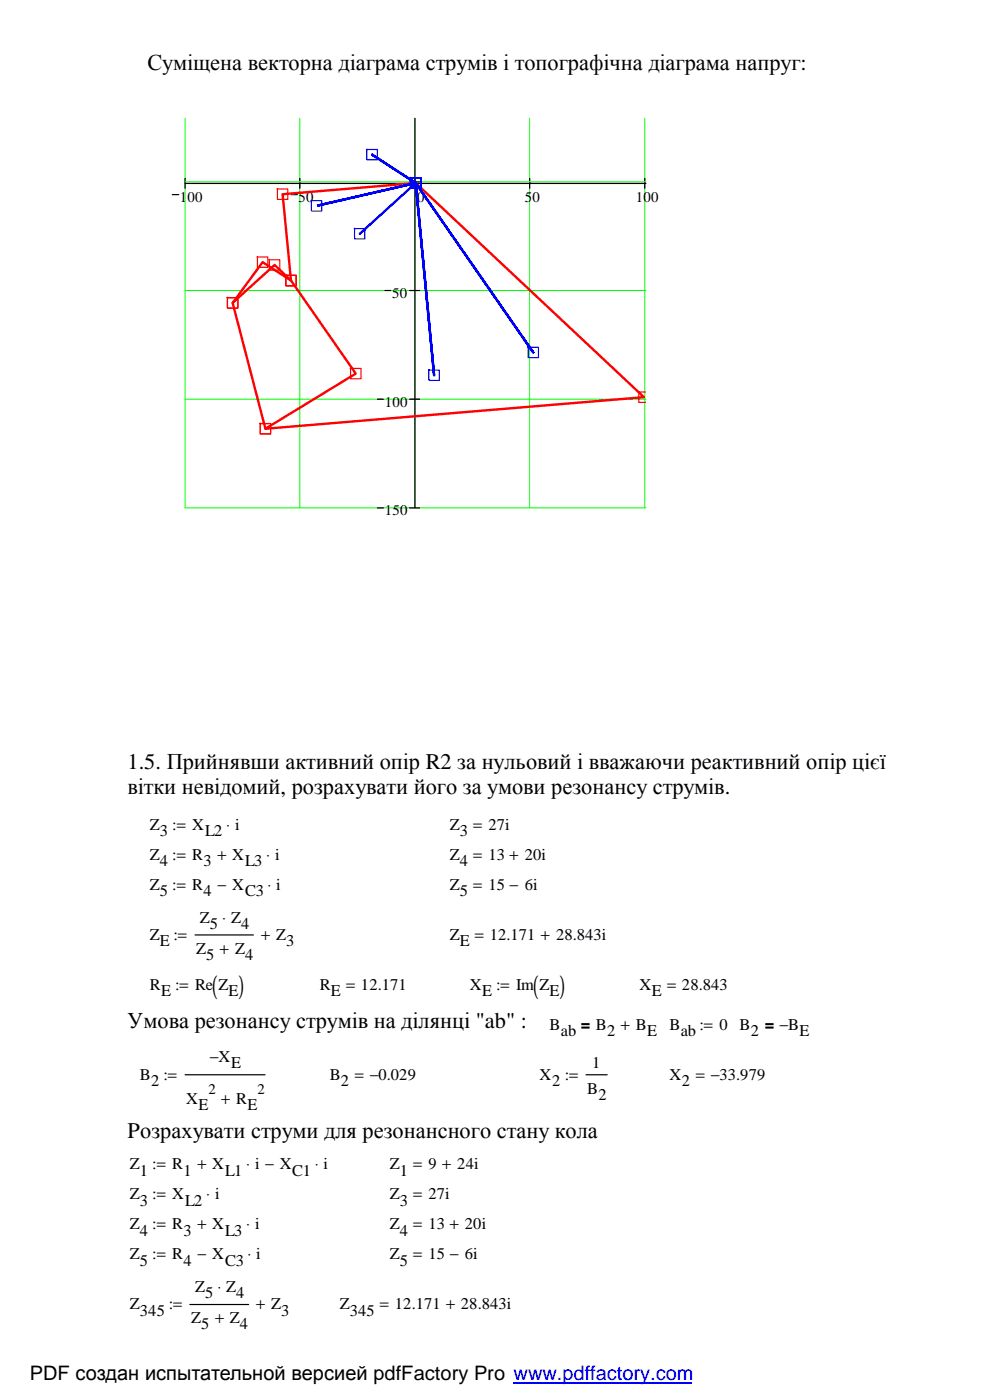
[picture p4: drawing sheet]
<svg xmlns="http://www.w3.org/2000/svg" width="210mm" height="297mm" viewBox="0 0 210 297" stroke-linecap="round" stroke-linejoin="round" font-family="sans-serif">
<path d="M39.2 227.8h16.9" fill="none" stroke="#000" stroke-width=".25"/>
<g fill="#fff">
<path d="M69.1 225.1h21.2v6.4h-21.2z"/>
<path d="M113.5 222.7h15.6v11.7h-15.6z"/>
</g>
<path d="M124.1 227.8h4.5" fill="none" stroke="#000" stroke-width=".25"/>
<g fill="#fff">
<path d="M141.1 225.1h23.2v6.4h-23.2z"/>
<path d="M26.8 244.2h42.8v6.3h-42.8z"/>
<path d="M81.8 244.2h21.7v6.3h-21.7z"/>
<path d="M26.8 250.5h19.8v6.4h-19.8z"/>
<path d="M81.8 250.5h15.6v6.4h-15.6z"/>
<path d="M26.8 256.9h28.2v6.3h-28.2z"/>
<path d="M81.8 256.9h23.3v6.3h-23.3z"/>
<path d="M26.8 263.2h28.5v6.4h-28.5z"/>
<path d="M81.8 263.2h21.4v6.4h-21.4z"/>
<path d="M26.8 270.1h34.6v13h-34.6z"/>
</g>
<path d="M40.2 276.5h12.5" fill="none" stroke="#000" stroke-width=".25"/>
<g fill="#fff">
<path d="M71.2 273.8h39.1v6.4h-39.1z"/>
<path d="M26.8 20.8h117.1v92.9h-117.1z"/>
</g>
<path d="M39.2 25.1v82.5h97.6M39.2 38.5h97.6M63.5 25.1v82.5M87.9 25.1v82.5M112.2 25.1v82.5M136.6 25.1v82.5M39.2 61.6h97.6M39.2 84.6h97.6" fill="none" stroke="#0f0" stroke-width=".21"/>
<g fill="none" stroke="#000" stroke-width=".25">
<path d="M39.2 37.8v2.1M39.2 38.9h97.6M63.5 37.8v2.1M86.8 38.5h2.1M87.9 25.1v82.5M112.2 37.8v2.1M136.6 37.8v2.1M36.5 41.2h1.3M61.6 41.2h1.4M81.5 61.6h1.3M86.8 61.6h2.1M79.9 84.6h1.3"/>
<path d="M86.8 84.6h2.1M79.9 107.6h1.3M86.8 107.6h2.1"/>
</g>
<path d="M58.8 40l-.1 .1h2.3v2.2h-2.2zM87 37.6l-.1 .1h2.3v2.2h-2.2zM54.4 54.5h2.3v2.2h-2.2v-2.3zM57 55h2.3v2.2h-2.2v-2.2zM60.5 58.3h2.2v2.3h-2.2zM48.2 63l-.1 .1h2.3v2.2h-2.2zM74.2 78.1h2.3v2.2h-2.2v-2.3zM55 89.8h2.3v2.2h-2.2v-2.3zM136.9 83.1h-1.7l.1-.1v2.3h1.6" fill="none" stroke="#f00" stroke-width=".25"/>
<path d="M59.9 41.2l28.2-2.4 48.3 45.4-80.2 6.7 19.2-11.7-13.8-19.7zM49.3 64.2l8.9-8.1 3.4 3.4-6-3.9-6.3 8.6 6.9 26.7" fill="none" stroke="#f00" stroke-width=".51"/>
<path d="M77.6 31.7h2.3v2.2h-2.2v-2.3zM87 37.6l-.1 .1h2.3v2.2h-2.2zM65.9 42.5h2.3v2.2h-2.2v-2.3zM75 48.4h2.3v2.2h-2.2v-2.2zM90.8 78.3v.1h2.2v2.2h-2.2zM111.8 73.6h2.2v2.2h-2.2v-2.3z" fill="none" stroke="#00f" stroke-width=".25"/>
<path d="M88.1 38.8l3.8 40.7-3.8-40.7 24.8 35.9-24.8-35.9-21 4.8 21-4.8-9.3-6 9.3 6-11.9 10.7" fill="none" stroke="#00f" stroke-width=".51"/>
<g fill="#fff">
<path d="M31 172.2h19.8v6.4h-19.8z"/>
<path d="M94.5 172.2h15.6v6.4h-15.6z"/>
<path d="M31 178.6h28.3v6.3h-28.3z"/>
<path d="M94.5 178.6h23.3v6.3h-23.3z"/>
<path d="M31 184.9h28.5v6.4h-28.5z"/>
<path d="M94.5 184.9h21.4v6.4h-21.4z"/>
<path d="M31 191.8h31.5v12.9h-31.5z"/>
</g>
<path d="M41.3 198.1h12.4" fill="none" stroke="#000" stroke-width=".25"/>
<g fill="#fff">
<path d="M94.5 195.5h36v6.4h-36z"/>
<path d="M31 206.1h20.9v6.3h-20.9z"/>
<path d="M67 206.1h21.4v6.3h-21.4z"/>
<path d="M98.7 206.1h21.2v6.3h-21.2z"/>
<path d="M134.7 206.1h21.7v6.3h-21.7z"/>
<path d="M115.7 214.6h23.5v6.3h-23.5z"/>
</g>
<path d="M108.8 293h37.8" fill="none" stroke="#00f" stroke-width=".34"/>
<g font-size="5.8">
<text x="45" y="210.6">(</text>
<text x="50.5" y="210.6">)</text>
<text x="112.9" y="210.6">(</text>
<text x="118.5" y="210.6">)</text>
</g>
<g font-size="4.7">
<text x="31.2" y="14.7">Суміщена векторна діаграма струмів і топографічна діаграма напруг:</text>
<text x="27" y="162.9">1.5. Прийнявши активний опір R2 за нульовий і вважаючи реактивний опір цієї</text>
<text x="27" y="168.2">вітки невідомий, розрахувати його за умови резонансу струмів.</text>
<text x="27" y="217.9">Умова резонансу струмів на ділянці &quot;ab&quot; :</text>
<text x="27" y="241.2">Pозрахувати струми для резонансного стану кола</text>
</g>
<text font-size="4.2" x="6.3" y="292.5">PDF создан испытательной версией pdfFactory Pro www.pdffactory.com</text>
<g font-size="3.5">
<text x="31.7" y="175.9">Z</text>
<text x="33.9" y="177.2">3</text>
<text x="36.5" y="175.9">:= X</text>
<text x="43.4" y="177.2">L2</text>
<text x="47.9" y="175.9">⋅ i</text>
<text x="95.2" y="175.9">Z</text>
<text x="97.4" y="177.2">3</text>
<text x="100.2" y="175.9">= 27i</text>
<text x="31.7" y="182.2">Z</text>
<text x="33.9" y="183.6">4</text>
<text x="36.5" y="182.2">:= R</text>
<text x="43.1" y="183.6">3</text>
<text x="46.1" y="182.2">+ X</text>
<text x="51.9" y="183.6">L3</text>
<text x="56.4" y="182.2">⋅ i</text>
<text x="95.2" y="182.2">Z</text>
<text x="97.4" y="183.6">4</text>
<text x="100.2" y="182.2">= 13 + 20i</text>
<text x="31.7" y="188.6">Z</text>
<text x="33.9" y="189.9">5</text>
<text x="36.5" y="188.6">:= R</text>
<text x="43.1" y="189.9">4</text>
<text x="46.1" y="188.6">− X</text>
<text x="51.9" y="189.9">C3</text>
<text x="56.6" y="188.6">⋅ i</text>
<text x="95.2" y="188.6">Z</text>
<text x="97.4" y="189.9">5</text>
<text x="100.2" y="188.6">= 15 − 6i</text>
<text x="42.3" y="195.5">Z</text>
<text x="44.4" y="196.8">5</text>
<text x="47.1" y="195.5">⋅ Z</text>
<text x="51.1" y="196.8">4</text>
<text x="31.7" y="199.2">Z</text>
<text x="33.9" y="200.5">E</text>
<text x="36.7" y="199.2">:=</text>
<text x="41.6" y="202.1">Z</text>
<text x="43.7" y="203.4">5</text>
<text x="46.6" y="202.1">+ Z</text>
<text x="51.9" y="203.4">4</text>
<text x="55.3" y="199.2">+ Z</text>
<text x="60.6" y="200.5">3</text>
<text x="95.2" y="199.2">Z</text>
<text x="97.4" y="200.5">E</text>
<text x="100.6" y="199.2">= 12.171 + 28.843i</text>
<text x="31.7" y="209.7">R</text>
<text x="37.1" y="209.7">:= Re Z</text>
<text x="67.7" y="209.7">R</text>
<text x="73.3" y="209.7">= 12.171</text>
<text x="99.5" y="209.7">X</text>
<text x="105.1" y="209.7">:= Im Z</text>
<text x="135.5" y="209.7">X</text>
<text x="141.3" y="209.7">= 28.843</text>
<text x="34.1" y="211.1">E</text>
<text x="48.4" y="211.1">E</text>
<text x="70.1" y="211.1">E</text>
<text x="102.1" y="211.1">E</text>
<text x="116.4" y="211.1">E</text>
<text x="138.1" y="211.1">E</text>
<text x="116.4" y="218.2">B</text>
<text x="118.8" y="219.6">ab</text>
<text x="123" y="218.2">= B</text>
<text x="128.6" y="219.6">2</text>
<text x="131.5" y="218.2">+ B</text>
<text x="137.1" y="219.6">E</text>
<text x="141.8" y="218.2">B</text>
<text x="144.2" y="219.6">ab</text>
<text x="148.2" y="218.2">:= 0</text>
<text x="156.6" y="218.2">B</text>
<text x="159" y="219.6">2</text>
<text x="162" y="218.2">= −B</text>
<text x="169.3" y="219.6">E</text>
<text x="44.4" y="225.1">−X</text>
<text x="48.9" y="226.4">E</text>
<text x="125.4" y="226.4">1</text>
<text x="29.6" y="228.8">B</text>
<text x="32" y="230.1">2</text>
<text x="34.6" y="228.8">:=</text>
<text x="39.5" y="233.9">X</text>
<text x="46.8" y="233.9">+ R</text>
<text x="69.8" y="228.8">B</text>
<text x="72.2" y="230.1">2</text>
<text x="75.2" y="228.8">= −0.029</text>
<text x="114.3" y="228.8">X</text>
<text x="116.9" y="230.1">2</text>
<text x="119.6" y="228.8">:=</text>
<text x="124.4" y="231.7">B</text>
<text x="126.7" y="233">2</text>
<text x="141.8" y="228.8">X</text>
<text x="144.4" y="230.1">2</text>
<text x="147.4" y="228.8">= −33.979</text>
<text x="42.1" y="235.1">E</text>
<text x="52.4" y="235.1">E</text>
<text x="27.5" y="247.8">Z</text>
<text x="29.6" y="249.2">1</text>
<text x="32.3" y="247.8">:= R</text>
<text x="38.9" y="249.2">1</text>
<text x="41.8" y="247.8">+ X</text>
<text x="47.7" y="249.2">L1</text>
<text x="52.2" y="247.8">⋅ i − X</text>
<text x="61.9" y="249.2">C1</text>
<text x="66.7" y="247.8">⋅ i</text>
<text x="82.5" y="247.8">Z</text>
<text x="84.7" y="249.2">1</text>
<text x="87.5" y="247.8">= 9 + 24i</text>
<text x="27.5" y="254.2">Z</text>
<text x="29.6" y="255.5">3</text>
<text x="32.3" y="254.2">:= X</text>
<text x="39.2" y="255.5">L2</text>
<text x="43.7" y="254.2">⋅ i</text>
<text x="82.5" y="254.2">Z</text>
<text x="84.7" y="255.5">3</text>
<text x="87.5" y="254.2">= 27i</text>
<text x="27.5" y="260.5">Z</text>
<text x="29.6" y="261.9">4</text>
<text x="32.3" y="260.5">:= R</text>
<text x="38.9" y="261.9">3</text>
<text x="41.8" y="260.5">+ X</text>
<text x="47.7" y="261.9">L3</text>
<text x="52.2" y="260.5">⋅ i</text>
<text x="82.5" y="260.5">Z</text>
<text x="84.7" y="261.9">4</text>
<text x="87.5" y="260.5">= 13 + 20i</text>
<text x="27.5" y="266.9">Z</text>
<text x="29.6" y="268.2">5</text>
<text x="32.3" y="266.9">:= R</text>
<text x="38.9" y="268.2">4</text>
<text x="41.8" y="266.9">− X</text>
<text x="47.7" y="268.2">C3</text>
<text x="52.4" y="266.9">⋅ i</text>
<text x="82.5" y="266.9">Z</text>
<text x="84.7" y="268.2">5</text>
<text x="87.5" y="266.9">= 15 − 6i</text>
<text x="41.3" y="273.8">Z</text>
<text x="43.4" y="275.1">5</text>
<text x="46.1" y="273.8">⋅ Z</text>
<text x="50" y="275.1">4</text>
<text x="27.5" y="277.5">Z</text>
<text x="29.6" y="278.8">345</text>
<text x="35.7" y="277.5">:=</text>
<text x="40.5" y="280.4">Z</text>
<text x="42.6" y="281.7">5</text>
<text x="45.6" y="280.4">+ Z</text>
<text x="50.8" y="281.7">4</text>
<text x="54.3" y="277.5">+ Z</text>
<text x="59.5" y="278.8">3</text>
<text x="72" y="277.5">Z</text>
<text x="74.1" y="278.8">345</text>
<text x="80.4" y="277.5">= 12.171 + 28.843i</text>
</g>
<g font-size="3.1">
<text x="38.1" y="42.8">100</text>
<text x="63.2" y="42.8">50</text>
<text x="88.4" y="42.8">0</text>
<text x="111.2" y="42.8">50</text>
<text x="134.7" y="42.8">100</text>
<text x="83.1" y="63.2">50</text>
<text x="81.5" y="86.2">100</text>
<text x="81.5" y="109.2">150</text>
<text x="44.2" y="231.7">2</text>
<text x="54.5" y="231.7">2</text>
</g>
</svg>
